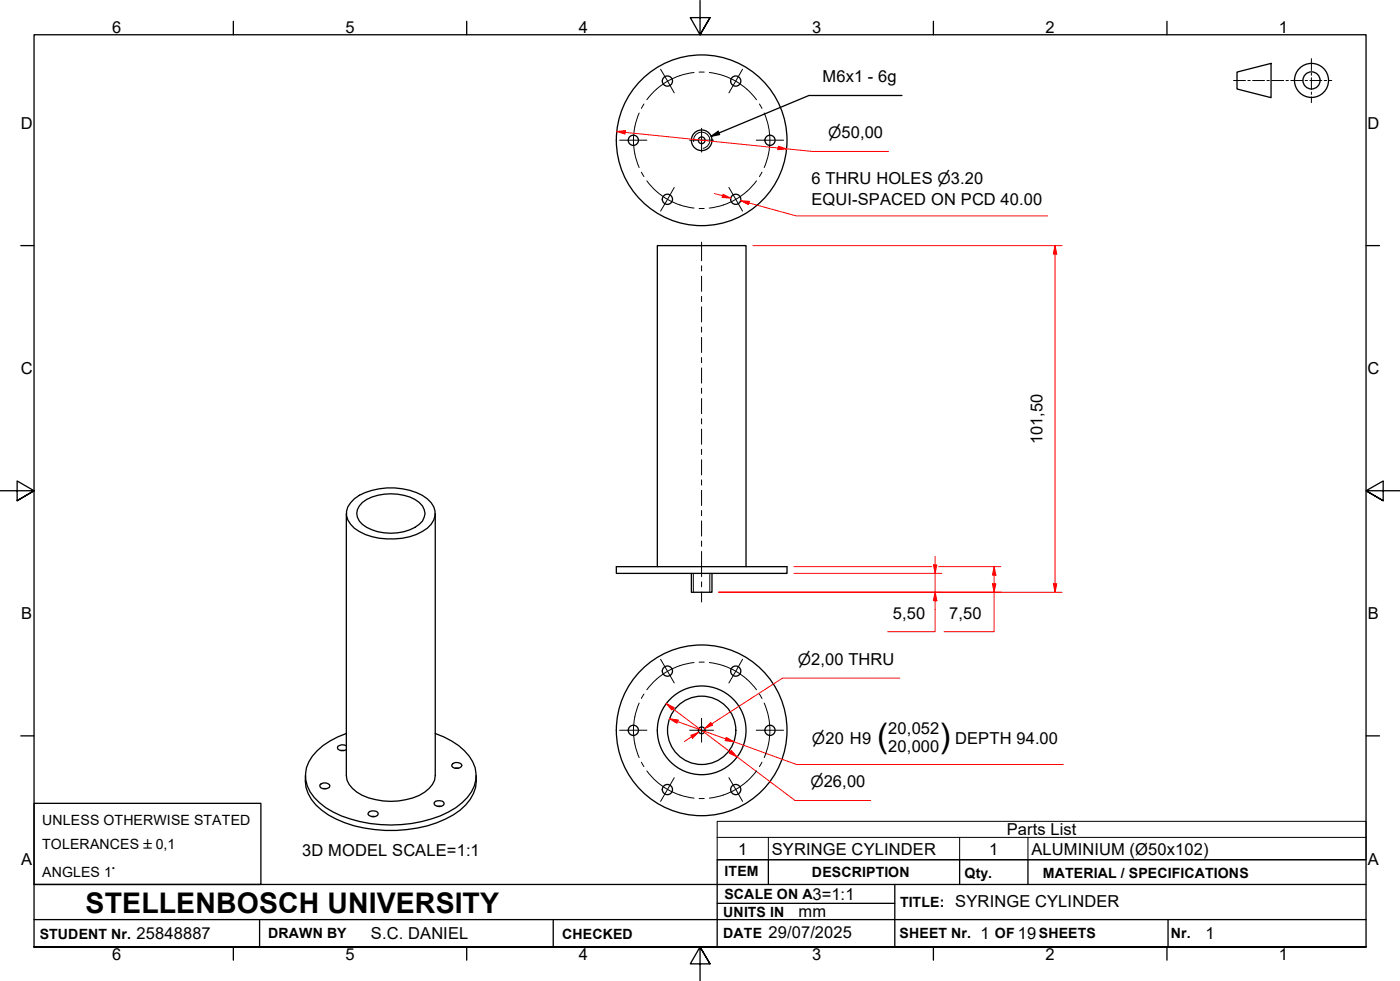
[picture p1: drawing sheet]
<svg xmlns="http://www.w3.org/2000/svg" width="410mm" height="287mm" viewBox="0 0 410 287" stroke-linecap="round" stroke-linejoin="round" font-family="sans-serif">
<!-- layer: Threads(ISO) -->
<path d="M203.1 41.5a2.38 2.38 0 0 1 1.9-2.8 2.38 2.38 0 0 1 2.8 2 2.38 2.38 0 0 1-1.9 2.7M203 167.8v5.6M207.8 167.8v5.6" fill="none" stroke="#000" stroke-width=".29"/>
<!-- layer: Visible Edges(ISO) -->
<g fill="none" stroke="#000" stroke-width=".38">
<path d="M101.4 150.3v76.7a6.2 6.2 0 0 0 3.1 4.9 19.6 19.6 0 0 0 19.9 0 6.2 6.2 0 0 0 3-4.9v-76.7M103.8 146a19.3 19.3 0 0 1 21.3 0 5.2 5.2 0 0 1 0 8.6 19.7 19.7 0 0 1-18.1 1.9 8.2 8.2 0 0 1-5.5-5.5 5.3 5.3 0 0 1 2.3-5zM106.1 147.1a14.9 14.9 0 0 1 16.6 0 3.9 3.9 0 0 1 0 6.4 14.6 14.6 0 0 1-16.6 0 3.9 3.9 0 0 1 0-6.4zM180.5 165.9h49.9v1.9h-49.9zM192.5 165.9v-94h25.9v94M202.4 167.8v5.6h6.1v-5.6M99.8 219.7h1M101.4 218.3a2.2 2.2 0 0 0-2.5 .2l-.1 .4a1.7 1.7 0 0 0 2.6 .6M101.4 214.7a18.7 18.7 0 0 0-11 8.3 9.5 9.5 0 0 0 3.1 12 29.7 29.7 0 0 0 17.9 6.4 36.7 36.7 0 0 0 22.1-5 13 13 0 0 0 5.8-8.1 10.8 10.8 0 0 0-5-10l-4.3-2.6-2.6-1M89.4 227a11.1 11.1 0 0 0 4.8 10.2 33.9 33.9 0 0 0 21.8 5.9 33.2 33.2 0 0 0 18.7-5.9 11.2 11.2 0 0 0 4.7-10.2M93.7 229.8a1.8 1.8 0 0 1 2.9 .3 1.78 1.78 0 0 1-2.9 .1zM94.6 230.8h1"/>
<path d="M108.2 237.6a2.39 2.39 0 0 1 2.4 .2l.1 .5a1.84 1.84 0 0 1-2.9 .1v-.5zM108.8 239h.9M127.1 235a2.04 2.04 0 0 1 2.8-.2l.1 .5a1.74 1.74 0 0 1-2.9 0zM128.1 236h1M132.3 223.8a1.8 1.8 0 0 1 3 .3 1.84 1.84 0 0 1-3 .1zM133.2 224.9h1"/>
<circle cx="195.4" cy="23.7" r="1.49"/>
<circle cx="215.4" cy="23.7" r="1.49"/>
<circle cx="185.5" cy="41.1" r="1.49"/>
<circle cx="195.4" cy="58.3" r="1.49"/>
<circle cx="205.5" cy="41.1" r="3"/>
<circle cx="205.5" cy="41.1" r=".98"/>
<circle cx="205.5" cy="41.1" r="25"/>
<circle cx="215.4" cy="58.3" r="1.49"/>
<circle cx="225.5" cy="41.1" r="1.49"/>
<circle cx="195.4" cy="196.5" r="1.49"/>
<circle cx="215.4" cy="196.5" r="1.49"/>
<circle cx="185.5" cy="213.8" r="1.49"/>
<circle cx="205.5" cy="213.8" r="10"/>
<circle cx="205.5" cy="213.8" r=".98"/>
<circle cx="205.5" cy="213.8" r="13"/>
<circle cx="205.5" cy="213.8" r="25"/>
<circle cx="225.5" cy="213.8" r="1.49"/>
<circle cx="195.4" cy="231.1" r="1.49"/>
<circle cx="215.4" cy="231.1" r="1.49"/>
</g>
<!-- layer: Symbols(ISO) -->
<path d="M210 245.1v-4.7h190v4.7M210 245.1v6.6h190v-6.6M210 245.1h190M225 245.1v6.6M281 245.1v6.6M301 245.1v6.6" fill="none" stroke="#000" stroke-width=".29"/>
<!-- layer: Border_0 -->
<g fill="none" stroke="#000" stroke-width=".38">
<path d="M68.3 6.2v4M136.7 6.2v4M205 .1v10.1l-2.9-5h5.8l-2.9 5 2.9-5M273.3 6.2v4M341.7 6.2v4M6.1 71.9h3.9M400 71.9h3.9M0 143.7h10l-5-2.9v5.8l5-2.9-5 2.9M410 143.7h-10l5-2.9v5.8l-5-2.9 5 2.9M6.1 215.4h3.9M400 215.4h3.9M10 277.2v-267h390v267h-390h390"/>
<path d="M68.3 277.2v3.9M136.7 277.2v3.9M273.3 277.2v3.9M341.7 277.2v3.9M207.9 282.1l-2.9-4.9 2.9 4.9h-5.8l2.9-4.9v10"/>
</g>
<!-- layer: Sketch Geometry(ISO) -->
<path d="M10 258.9h390M225 251.7v7.2M262 258.9v18.3M281 251.7v7.2M301 251.7v7.2M400 251.7h-190v25.5M10 277.2h390M10 269.2h390M76 269.2v8M162 269.2v8M210 264.4h52M342 269.2v8" fill="none" stroke="#000" stroke-width=".38"/>
<!-- layer: Center Mark(ISO) -->
<path d="M193.4 20.3l4 6.9M205.4 37.5v7M217.4 20.3l-4 6.9M181.4 41h8M197.4 54.9l-4 6.9M201.9 41h7M213.4 54.9l4 6.9M221.4 41h8" fill="none" stroke="#000" stroke-width=".29"/>
<!-- layer: Centerline(ISO) -->
<path d="M187.1 33.1a20 20 0 0 0 0 15.9M188.5 30.4l-.7 1.3M203.2 21.2a20 20 0 0 0-13.8 8M204.7 21.1h1.5M207.7 21.2a20 20 0 0 1 13.8 8M222.4 30.4l.7 1.3M223.8 33.1a20 20 0 0 1 0 15.9M187.8 50.4l.7 1.3M189.4 52.9a20 20 0 0 0 13.8 8M221.5 52.9a20 20 0 0 1-13.8 8M223.1 50.4l-.7 1.3M204.7 61h1.5" fill="none" stroke="#000" stroke-width=".29"/>
<!-- layer: Symbols(ISO) -->
<path d="M208.2 39.9l2.1-1.5 .4 1zM264.1 28h-27.2l-28.7 11.9" fill="none" stroke="#000" stroke-width=".38"/>
<path d="M208.2 39.9l2.1-1.5 .4 1z" fill="#000"/>
<!-- layer: Dimensions(ISO) -->
<path d="M227.8 43.3l2.5 .3" fill="none" stroke="#f00" stroke-width=".29"/>
<path d="M227.9 42.8l2.4 .8-2.5 .2z" fill="#f00"/>
<path d="M180.6 38.5l2.5 .2M227.9 42.8l2.4 .8-2.5 .2z" fill="none" stroke="#f00" stroke-width=".29"/>
<path d="M180.6 38.5l2.5-.3-.1 1.1z" fill="#f00"/>
<path d="M180.6 38.5l2.5-.3-.1 1.1zM183.1 38.7l44.7 4.6M216.9 58.8l2.4 .7M230.3 43.6l7.7 .7h22.2" fill="none" stroke="#f00" stroke-width=".29"/>
<path d="M216.9 58.8l2.6 .1-.4 1z" fill="#f00"/>
<path d="M211.6 57.3l2.4 .7M216.9 58.8l2.6 .1-.4 1z" fill="none" stroke="#f00" stroke-width=".29"/>
<path d="M211.7 56.8l2.3 1.2-2.5-.2z" fill="#f00"/>
<path d="M209.2 56.7l2.4 .6M211.7 56.8l2.3 1.2-2.5-.2zM216.9 58.8l16.2 4.4h73.7M308.9 71.9v2.5" fill="none" stroke="#f00" stroke-width=".29"/>
<path d="M308.9 71.9l.5 2.5h-1z" fill="#f00"/>
<path d="M308.9 71.9l.5 2.5h-1zM308.9 170.9v2.5" fill="none" stroke="#f00" stroke-width=".29"/>
<path d="M308.4 170.9h1l-.5 2.5z" fill="#f00"/>
<path d="M220.5 71.9h90.5M308.9 74.4v96.5M210.4 173.4h100.6M291.1 165.9v2.5M308.4 170.9h1l-.5 2.5z" fill="none" stroke="#f00" stroke-width=".29"/>
<path d="M291.1 165.9l.5 2.5h-1z" fill="#f00"/>
<path d="M291.1 165.9l.5 2.5h-1zM291.1 170.9v2.5" fill="none" stroke="#f00" stroke-width=".29"/>
<path d="M290.6 170.9h1l-.5 2.5z" fill="#f00"/>
<path d="M210.4 173.4h82.7M232.5 165.9h40.3M273.8 165.4v2.4M274.8 165.9h18.3M290.6 170.9h1l-.5 2.5zM291.1 173.4v11.5h-14.7M291.1 168.4v2.5" fill="none" stroke="#f00" stroke-width=".29"/>
<path d="M273.3 165.4h1l-.5 2.4z" fill="#f00"/>
<path d="M273.3 165.4h1l-.5 2.4zM273.8 173.4v2.4" fill="none" stroke="#f00" stroke-width=".29"/>
<path d="M273.8 173.4l.5 2.4h-1z" fill="#f00"/>
<path d="M210.4 173.4h65.4M232.5 167.8h43.3M273.8 173.4l.5 2.4h-1zM273.8 175.8v9.1h-13.9M273.8 162.9v2.5M273.8 167.8v5.6M195.1 205.9l1.9 1.6" fill="none" stroke="#f00" stroke-width=".29"/>
<path d="M195.1 205.9l2.3 1.2-.7 .7z" fill="#f00"/>
<path d="M195.1 205.9l2.3 1.2-.7 .7zM213.8 220.1l2 1.5" fill="none" stroke="#f00" stroke-width=".29"/>
<path d="M214.1 219.7l1.7 1.9-2.2-1.1z" fill="#f00"/>
<path d="M197 207.5l16.8 12.6M212.5 216.3l2.4 .8M214.1 219.7l1.7 1.9-2.2-1.1zM215.8 221.6l17 12.7h22.2" fill="none" stroke="#f00" stroke-width=".29"/>
<path d="M212.7 215.9l2.2 1.2-2.6-.3z" fill="#f00"/>
<path d="M196 210.4l2.4 .8M212.7 215.9l2.2 1.2-2.6-.3z" fill="none" stroke="#f00" stroke-width=".29"/>
<path d="M196 210.4l2.6 .4-.4 .9z" fill="#f00"/>
<path d="M196 210.4l2.6 .4-.4 .9zM198.4 211.2l14.1 5.1M208.4 211.9l-2.1 1.3M214.9 217.1l18.3 6.7h78.1" fill="none" stroke="#f00" stroke-width=".29"/>
<path d="M208.1 211.5l.6 .8-2.4 .9z" fill="#f00"/>
<path d="M204.6 214.3l-2.1 1.4M208.1 211.5l.6 .8-2.4 .9z" fill="none" stroke="#f00" stroke-width=".29"/>
<path d="M202.2 215.3l2.4-1-1.8 1.8z" fill="#f00"/>
<path d="M263.5 198.5h-34.4l-22.8 14.7M202.2 215.3l2.4-1-1.8 1.8zM202.5 215.7l-2.1 1.4" fill="none" stroke="#f00" stroke-width=".29"/>
<!-- layer: Center Mark(ISO) -->
<path d="M193.4 193l4 6.9M217.4 193l-4 6.9M181.4 213.8h8M201.9 213.8h7M205.4 210.3v6.9M221.4 213.8h8M197.4 227.7l-4 6.9M213.4 227.7l4 6.9" fill="none" stroke="#000" stroke-width=".29"/>
<!-- layer: Centerline(ISO) -->
<g fill="none" stroke="#000" stroke-width=".29">
<path d="M205.4 70.9v5.4M205.4 77.8v1.5M205.4 80.8v4.5M205.4 86.8v1.5M205.4 89.8v4.4M205.4 95.7v1.5M205.4 98.8v4.4M205.4 104.7v1.5M205.4 107.7v4.5M205.4 113.6v1.5M205.4 116.7v4.4M205.4 122.6v1.5"/>
<path d="M205.4 125.6v4.5M205.4 131.5v1.5M205.4 134.6v4.4M205.4 140.5v1.5M205.4 143.5v4.5M205.4 149.4v1.6M205.4 152.5v4.4M205.4 158.4v1.5M205.4 161.4v7.4M205.4 170.3v1.5M205.4 173.3v2.9M203.2 193.9a20 20 0 0 0-13.8 8"/>
<path d="M204.7 193.8h1.5M207.7 193.9a20 20 0 0 1 13.8 8M187.1 205.8a20 20 0 0 0 0 16M188.5 203.2l-.7 1.3M222.4 203.2l.7 1.3M223.8 205.8a20 20 0 0 1 0 16M187.8 223.1l.7 1.3M189.4 225.6a20 20 0 0 0 13.8 8M204.7 233.7h1.5M221.5 225.7a20 20 0 0 1-13.8 7.9M223.1 223.1l-.7 1.3"/>
</g>
<!-- layer: Sketch Geometry(ISO) -->
<g fill="none" stroke="#000" stroke-width=".29">
<path d="M384 17.2v3.5M361.2 23.6h3.5M365.4 23.6h.7M366.8 23.6h3.5M371 23.6h.7M372.4 23.6h3.5M376.6 23.6h.7M378 23.6h3.4M382.1 23.6h.7M383.5 23.6h3.5M384 21.4v.6M384 22.7v3.5"/>
<path d="M384 26.9v.7M384 28.3v1.7M387.7 23.6h.7M389.1 23.6h.9"/>
</g>
<g fill="none" stroke="#000" stroke-width=".38">
<path d="M362.2 21.1l10-2.5v10l-10-2.6zM10 235.2h66.4v23.7h-66.4z"/>
<circle cx="384" cy="23.5" r="5"/>
<circle cx="384" cy="23.5" r="2.51"/>
</g>
<g font-size="9.7">
<text x="256.9" y="218.6">(</text>
<text x="275.1" y="218.6">)</text>
</g>
<text font-size="8.3" x="25.1" y="267.2">STELLENBOSCH UNIVERSITY</text>
<g font-size="4.8">
<text x="32.8" y="9.7">6</text>
<text x="101.2" y="9.7">5</text>
<text x="169.5" y="9.7">4</text>
<text x="237.8" y="9.7">3</text>
<text x="306.1" y="9.7">2</text>
<text x="374.5" y="9.7">1</text>
<text x="240.9" y="24">M6x1 - 6g</text>
<text x="6.1" y="37.8">D</text>
<text x="400.4" y="37.8">D</text>
<text x="237.6" y="53.7">6 THRU HOLES ⌀3.20</text>
<text x="237.6" y="60">EQUI-SPACED ON PCD 40.00</text>
<text x="6.1" y="109.6">C</text>
<text x="400.4" y="109.6">C</text>
<text x="305.2" y="130.1" transform="rotate(-90 305.2 130.1)">101,50</text>
<text x="6.2" y="181.3">B</text>
<text x="261.4" y="181.2">5,50</text>
<text x="277.9" y="181.2">7,50</text>
<text x="400.5" y="181.3">B</text>
<text x="260.1" y="215">20,052</text>
<text x="260.1" y="220">20,000</text>
<text x="279.7" y="217.8">DEPTH 94.00</text>
<text x="294.8" y="244.5">Parts List</text>
<text x="88.5" y="250.6">3D MODEL SCALE=1:1</text>
<text x="216.2" y="250.1">1</text>
<text x="226" y="250.2">SYRINGE CYLINDER</text>
<text x="289.6" y="250.1">1</text>
<text x="302" y="250.2">ALUMINIUM (Ø50x102)</text>
<text x="6.2" y="253.1">A</text>
<text x="400.5" y="253.1">A</text>
<text x="237.9" y="263.3">3=1:1</text>
<text x="233.8" y="268.4">mm</text>
<text x="279.7" y="265.6">SYRINGE CYLINDER</text>
<text x="40" y="274.9">25848887</text>
<text x="108.6" y="274.8">S.C. DANIEL</text>
<text x="225" y="274.7">29/07/2025</text>
<text x="287.1" y="274.8">1</text>
<text x="298" y="274.8">19</text>
<text x="352.9" y="274.8">1</text>
<text x="32.8" y="281.1">6</text>
<text x="101.2" y="281.1">5</text>
<text x="169.5" y="281.1">4</text>
<text x="237.8" y="281.1">3</text>
<text x="306.1" y="281.1">2</text>
<text x="374.5" y="281.1">1</text>
</g>
<g font-size="4.6">
<text x="242.5" y="40.5">⌀50,00</text>
<text x="233.6" y="194.6">⌀2,00 THRU</text>
<text x="237.7" y="217.8">⌀20 H9</text>
<text x="237.3" y="230.5">⌀26,00</text>
</g>
<g font-size="4.1">
<text x="12.4" y="241.6">UNLESS OTHERWISE STATED</text>
<text x="12.4" y="248.5">TOLERANCES ±0,1</text>
<text x="12.4" y="256.7">ANGLES 1°</text>
<text x="212.2" y="256.5">ITEM</text>
<text x="237.7" y="256.7">DESCRIPTION</text>
<text x="282.4" y="256.9">Qty.</text>
<text x="305.4" y="256.9">MATERIAL / SPECIFICATIONS</text>
<text x="212.1" y="263">SCALE ON A</text>
<text x="211.8" y="268.4">UNITS IN</text>
<text x="263.5" y="265.6">TITLE:</text>
<text x="11.6" y="274.8">STUDENT Nr.</text>
<text x="78.5" y="274.6">DRAWN BY</text>
<text x="164.6" y="274.8">CHECKED</text>
<text x="211.8" y="274.6">DATE</text>
<text x="263.4" y="274.6">SHEET Nr.</text>
<text x="291.3" y="274.6">OF</text>
<text x="304.2" y="274.6">SHEETS</text>
<text x="342.8" y="274.5">Nr.</text>
</g>
</svg>
